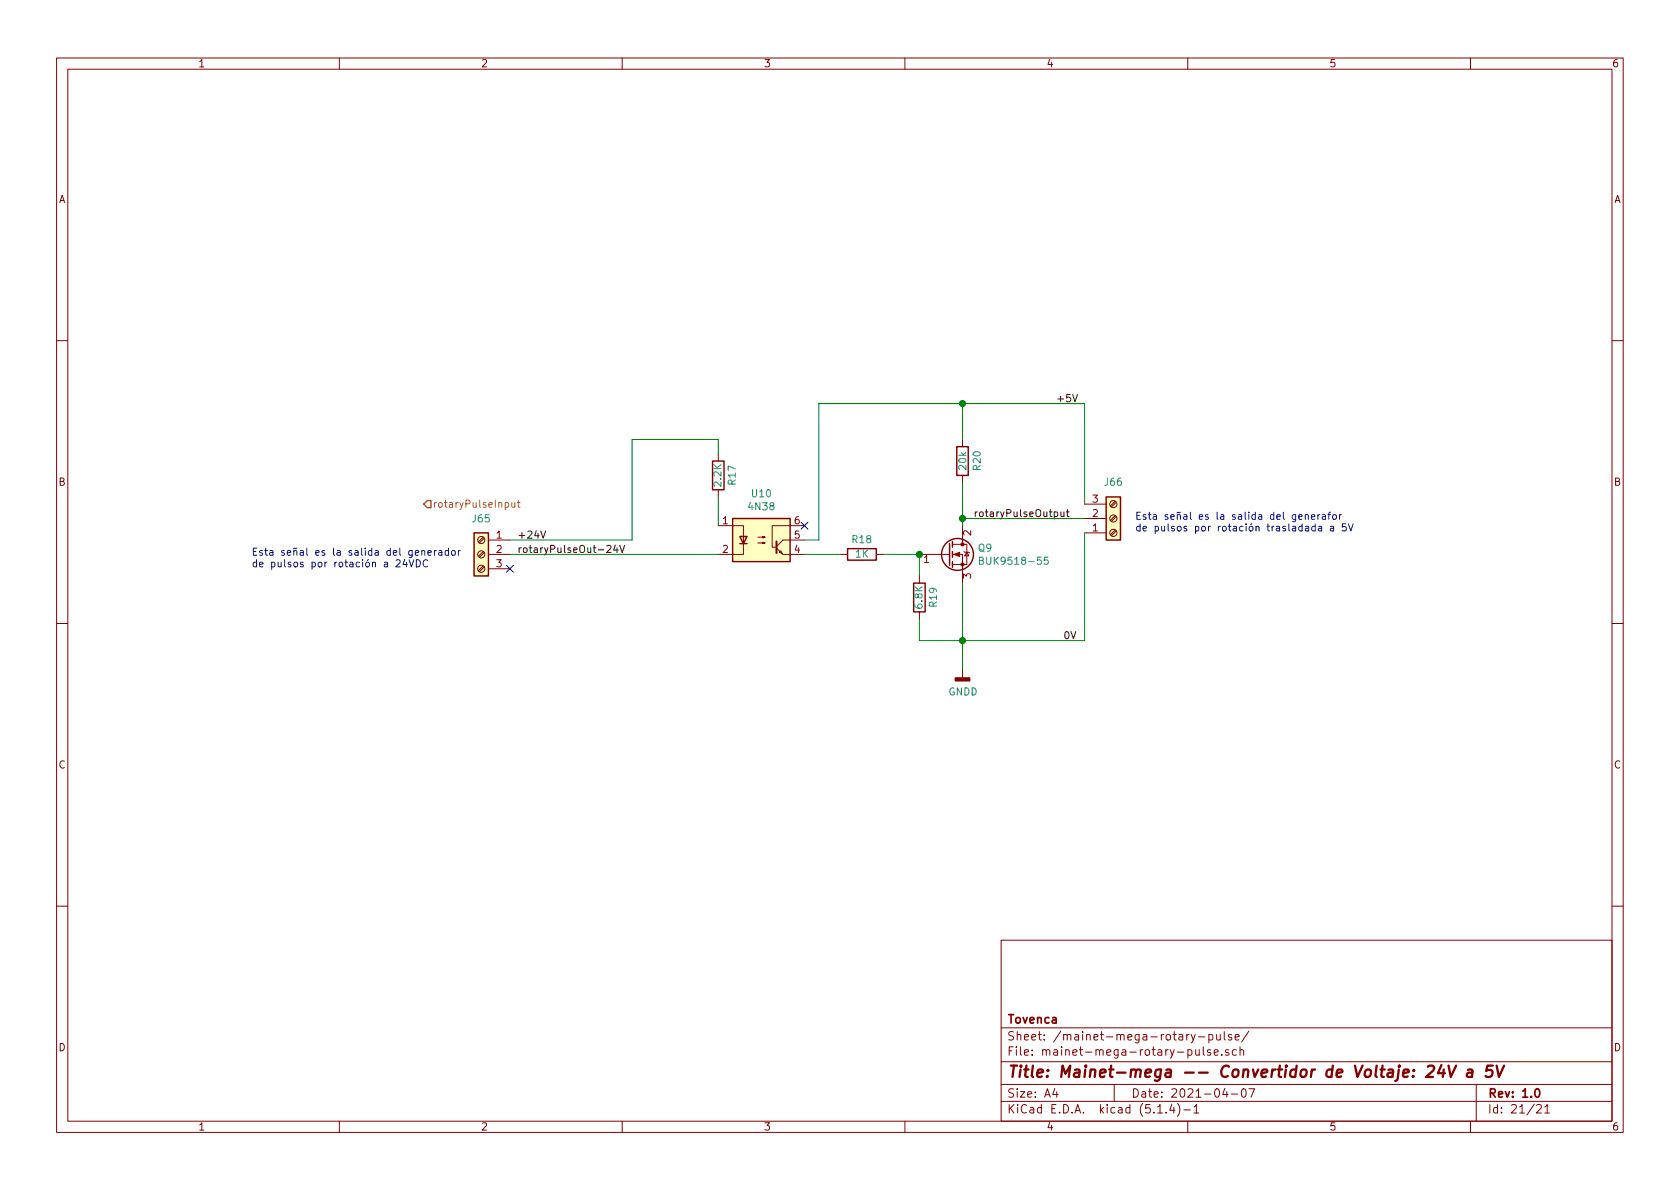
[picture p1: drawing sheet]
<svg xmlns="http://www.w3.org/2000/svg" width="297mm" height="210mm" viewBox="0 0 297 210" stroke-linecap="round" stroke-linejoin="round" font-family="sans-serif">
<g fill="none" stroke="#840000" stroke-width=".18">
<path d="M10 10.3h277v189.9h-277zM12 12.2h273v186.1h-273zM60 10.3v1.9M110 10.3v1.9M160 10.3v1.9M210 10.3v1.9M260 10.3v1.9M10 60.2h2M170.2 77.7v1.3M285 60.2h2M85.4 97.5l-.8 .9M85.4 95l-.8 .8"/>
<path d="M85.6 97.7l-.8 .8M85.6 95.2l-.8 .8M86.4 98h3.8M86.4 95.5h3.8M127 93h4.4v5h-4.4M127 80.3v1.2M127 86.6v1.3M134 96h1.3l-.4 .1v-.2l.4 .1M134 95h1.3l-.4 .1v-.2l.4 .1M137.3 96.9l1.1 1.1h3.8M138 97.4l.3 .5-.5-.2zM142.2 93h-5.7v3.8h.7"/>
<path d="M142.2 95.5h-3.8l-1.1 1.1M148.6 98h1.3M154.9 98h1.3M162.6 98h5.3M168.4 98h1.8v5.1M168.4 96.3h1.8M170.2 96.3h.7v3.5h-2.5M170.2 84.1v1.2M170.2 93v3.3M170.4 97.5l.2 .2h.7l.1 .1M170.9 97.7l.4 .6h-.7zM191.8 94.2h3.8"/>
<path d="M191.8 91.7h3.8M191.8 89.1h3.8M197.2 88.6l-.9 .9M197.2 91.2l-.9 .8M197.2 93.7l-.9 .9M197.4 88.8l-.9 .9M197.4 91.4l-.9 .8M197.4 93.9l-.9 .8M10 110.3h2M85.4 100.1l-.8 .8M85.6 100.2l-.8 .9M86.4 100.6h3.8"/>
<path d="M162.6 101.8v1.3M162.6 108.2v1.3M170.2 118.4v1.5M285 110.3h2M10 160.2h2M177 166.3h108v32h-108zM285 160.2h2M60 198.3v1.9M110 198.3v1.9M160 198.3v1.9M177 194.8h108M177 191.8h108"/>
<path d="M177 187.8h108M177 181.8h108M186.5 192.5l-.4 1h1M186.8 193v1M197 191.8v3M204.7 196.8h.8M206.2 196.7v.1M207.2 195.2l-.4 1.1h.9M207.5 195.8v1M208.2 195.1a1.71 1.71 0 0 1 0 2.3M209.3 196.3h1.2M210 198.3v1.9"/>
<path d="M210.6 182.9l.4 1M211.1 195.8l.4-.5v1.5M211.1 196.8h.9M211.3 182.9l-.5 1.4-.2 .1M211.4 185.6l.1 .9 .3 .1 .2-.1M211.9 183.4h1.1M212 185.6v1M212.8 185.1v1.3l.2 .2M213.7 183l.5-.1 .3 .3-.1 .6-.2 .1-.5-.1M213.7 182.9v1.5M214 185.7l-.3-.1-.2 .2v.2l.5 .2v.3h-.5M214.7 186.1l.7-.1-.1-.3-.4-.1-.2 .2 .1 .7h.5"/>
<path d="M215.1 182.9l.1 .9 .3 .1 .2-.1M215.7 182.9v1M216 186.5v.1M216.5 182.4v1.3l.2 .2M216.6 192.5l-.4 1h.9M216.9 193v1M217.2 185.7a.37 .37 0 0 0-.5 .1v.2l.5 .2 .1 .1-.2 .3-.4-.1M217.7 193.5h1.1M217.8 183a.37 .37 0 0 0-.6 .1v.3l.6 .1v.1l-.2 .3-.4-.1M218.4 183.4l.7-.1-.1-.3-.4-.1-.2 .2 .1 .7h.5M218.6 185.7l-.4-.1-.3 .3 .1 .6 .2 .1 .4-.1M219.3 185.7a.37 .37 0 0 1 .6 .1v.8"/>
<path d="M219.3 185.1v1.5M219.6 192.7l.4-.2a.94 .94 0 0 1 0 1.5 .82 .82 0 0 1-.4-1.3zM220.8 182.3l-1.3 2M220.8 192.5h1l-.6 1.5M260 198.3v1.9M261 191.8v6.5M271.7 195.5l.2-.2h.4l.2 .5-.9 1h.9M273.1 195.8l.5-.5v1.5M273.1 196.8h.9"/>
<circle cx="85.1" cy="98" r=".63"/>
<circle cx="85.1" cy="95.5" r=".63"/>
<circle cx="196.8" cy="91.7" r=".63"/>
<circle cx="196.8" cy="89.1" r=".63"/>
<circle cx="196.8" cy="94.2" r=".63"/>
<circle cx="85.1" cy="100.6" r=".63"/>
</g>
<path d="M271.5 192.7l.2-.2a.81 .81 0 0 1 .6 .6 .81 .81 0 0 1-.3 .8l-.1 .1a.79 .79 0 0 1-.4-1.3z" fill="none" stroke="#840000" stroke-width=".3"/>
<path d="M252.5 188.6l.3-.2h.4l.3 .2v.4l-.1 .3-1.3 1.1h1.3M254.9 188.3l-.7 1.5h1.3M255.3 189.1l-.2 1.3M256.1 188.4l.4 2 1-2M259.5 189.2h.8l-.1 1.2M260.3 189.6l-.6 .1a.4 .4 0 0 0-.4 .3 .4 .4 0 0 0 .3 .4l.7-.1M263.9 188.4h-.9l-.2 1 .3-.2 .6 .1 .2 .3-.2 .7-.3 .1h-.5l-.2-.1M264.6 188.4l.4 2 .9-2" fill="none" stroke="#840000" stroke-width=".41"/>
<g fill="none" stroke="#840000" stroke-width=".25">
<path d="M169.2 79h2v5.1h-2zM83.8 94.2h2.6v7.6h-2.6zM126 81.5h2v5.1h-2zM129.5 91.7h10.2v7.6h-10.2zM130.8 94.9h1.3l-.7 1.2zM130.8 96.1h1.3M149.9 97h5v2.1h-5zM167.9 96.1v3.8M168.4 95.8v1M168.4 97.5v1M168.4 99.3v1M195.6 87.9h2.5v7.6h-2.5z"/>
<path d="M161.5 103.1h2.1v5.1h-2.1z"/>
<circle cx="169.3" cy="98" r="2.82"/>
</g>
<g fill="#840000" stroke="#840000" stroke-width=".18">
<path d="M168.7 98l1-.3v.7z"/>
<circle cx="170.2" cy="99.8" r=".28"/>
<circle cx="170.2" cy="96.3" r=".28"/>
</g>
<path d="M173.2 99.1h.5l.2-.2-.1-.3-.6-.1v1.3h.5l.2-.1v-.3l-.3-.3M185.3 98.5h-.6l-.1 .6 .2-.1 .5 .1v.6l-.2 .1-.5-.1" fill="none" stroke="#008484" stroke-width=".18"/>
<g fill="#ffffc2" stroke="#ffffc2" stroke-width=".18">
<path d="M195.6 87.9h2.5v7.6h-2.5z"/>
<path d="M83.8 94.2h2.6v7.6h-2.6z"/>
<path d="M129.5 91.7h10.2v7.6h-10.2z"/>
</g>
<path d="M168.9 119.9h2.5v.5h-2.5z" fill="#840000" stroke="#840000" stroke-width=".25"/>
<path d="M137.3 95.8v2" fill="none" stroke="#840000" stroke-width=".36"/>
<path d="M170.2 71.4v6.3M90.2 98h36.8M127 80.3v-2.6h-15.2v17.8h-21.6M127 87.9v5.1M142.2 98h6.4M156.2 98h6.4v3.8M170.2 85.3v7.7M170.2 91.7h21.6M191.8 94.2v19.1h-29.2v-3.8M191.8 89.1v-17.7h-47v24.1h-2.6M170.2 103.1v15.3" fill="none" stroke="#008400" stroke-width=".18"/>
<path d="M89.3 88.9h.4l.2 .2-.1 .6h-.5M90.5 88.9l.1 .8h.3l.1-.1M91 88.9v.8M91.5 88.9h.4M91.6 88.4v1.1l.3 .2" fill="none" stroke="#848400" stroke-width=".18"/>
<path d="M75.6 88.5h.6v1.3h-.6l-.7-.7z" fill="none" stroke="#848400" stroke-width=".25"/>
<path d="M189.7 69.8l.4 1.2 .4-1.2M95.6 93.9l.4 1.3 .5-1.3M107.3 96.6l.5-.2 .2 .4-.8 .9h.8M108.8 96.4l-.3 .9h.8M109.1 96.9v.8M109.6 96.4l.4 1.3 .4-1.3M172.4 90.5v.9M172.8 90.5l-.4 .2M173.2 90.6l.2-.1 .4 .1v.5l-.1 .2-.3 .1-.2-.2zM188.5 90.5h.5M188.7 90.1v1.1l.3 .2" fill="none" stroke="#000" stroke-width=".18"/>
<g fill="none" stroke="#0000c2" stroke-width=".18">
<path d="M70 99.1l.5-.1 .3 .3-.8 .9h.8M71.6 98.9l-.4 .9h.8M71.9 99.4v.8M72.3 99l.4 1.2 .5-1.2M73.6 99a.64 .64 0 0 1 .7 .6 .64 .64 0 0 1-.7 .6zM74.6 97.5l.2-.1h.3v.8M74.6 97.4v.8M75.6 99.1a.6 .6 0 0 0-.8 .4 .6 .6 0 0 0 .6 .7l.2-.1M75.7 97.8l.6-.1-.1-.3h-.4l-.1 .1v.6h.5M76.8 97.4v.8M77.2 97.4l-.4 .2M77.6 97.4h.5v.8"/>
<path d="M78.1 97.7h-.4l-.2 .2 .1 .2h.5M79.3 97.4h-.4l-.2 .2 .1 .5h.5M79.3 96.9v1.3M79.9 97.5l.2-.1 .3 .1 .1 .5-.1 .1-.3 .1-.2-.1zM81.1 97.4v.8M81.4 97.4h-.2l-.1 .2M229.6 91.4l.6-.1v-.2l-.4-.1-.2 .2 .1 .6h.5M230.8 91.1l.2-.1 .3 .1v.7M230.8 91v.8M231.9 91.4l.6-.1-.1-.2-.3-.1-.2 .2v.6h.5M232.5 93.1h-.3l-.3 .2 .2 .5h.4M232.5 92.6v1.3"/>
<path d="M233 91v.8M233.1 93.1h.5l.1 .8M233.4 91l-.4 .2M233.7 93.4h-.5l-.1 .2 .1 .3 .5-.1M233.8 91.1h.5v.7M234.3 91.3l-.4 .1-.1 .1v.3h.5M234.8 91h.5M235.3 90.6l-.4 .1v1.1M235.3 93.1h.4l.1 .8M235.7 91.1l.3-.1 .3 .2-.1 .6h-.3l-.3-.2zM235.8 93.4h-.4l-.2 .2 .1 .2h.5M236.8 91v.8"/>
<path d="M237.2 91l-.4 .2M238 92.6h-.6l-.1 .6 .5-.1 .2 .3v.3l-.2 .2-.5-.1M238.4 92.6l.4 1.3 .4-1.3"/>
</g>
<g fill="#008400" stroke="#008400" stroke-width=".25">
<circle cx="170.2" cy="113.3" r=".51"/>
<circle cx="162.6" cy="98" r=".51"/>
<circle cx="170.2" cy="91.7" r=".51"/>
<circle cx="170.2" cy="71.4" r=".51"/>
</g>
<path d="M89.6 100l1.2 1.2M90.8 100l-1.2 1.2M141.6 92.3l1.2 1.3M142.8 92.3l-1.2 1.3" fill="none" stroke="#000084" stroke-width=".18"/>
<text font-size="2.8" fill="#840000" x="178" y="190.5">Title: Mainet-mega -- Convertidor de Voltaje: 24V a 5V</text>
<g font-size="2.1" fill="#840000">
<text x="178" y="184">Sheet: /mainet-mega-rotary-pulse/</text>
<text x="178" y="181">Tovenca</text>
<text x="178" y="186.7">File: mainet-mega-rotary-pulse.sch</text>
<text x="178" y="196.9">KiCad E.D.A. kicad (5.1.4)-1</text>
<text x="178" y="194.1">Size: A4</text>
<text x="200" y="194.1">Date: 2021-04-07</text>
<text x="263" y="194.1">Rev: 1.0</text>
<text x="263" y="196.9">Id: 21/21</text>
</g>
<g font-size="1.8" fill="#840000">
<text x="35" y="11.9">1</text>
<text x="85" y="11.9">2</text>
<text x="135" y="11.9">3</text>
<text x="185" y="11.9">4</text>
<text x="235" y="11.9">5</text>
<text x="285" y="11.9">6</text>
<text x="10.4" y="35.9">A</text>
<text x="285.4" y="35.9">A</text>
<text x="10.4" y="85.9">B</text>
<text x="193.2" y="88.9">3</text>
<text x="285.4" y="85.9">B</text>
<text x="87.8" y="95.2">1</text>
<text x="127.8" y="92.7">1</text>
<text x="140.5" y="95.2">5</text>
<text x="140.5" y="92.7">6</text>
<text x="171.7" y="94.7" transform="rotate(-90 171.7 94.7)">2</text>
<text x="193.2" y="94">1</text>
<text x="193.2" y="91.4">2</text>
<text x="87.8" y="97.8">2</text>
<text x="87.8" y="100.3">3</text>
<text x="127.8" y="97.8">2</text>
<text x="140.5" y="97.8">4</text>
<text x="163.3" y="99.6">1</text>
<text x="171.7" y="102.3" transform="rotate(-90 171.7 102.3)">3</text>
<text x="10.4" y="135.9">C</text>
<text x="285.4" y="135.9">C</text>
<text x="10.4" y="185.9">D</text>
<text x="285.4" y="185.9">D</text>
<text x="35" y="199.9">1</text>
<text x="85" y="199.9">2</text>
<text x="135" y="199.9">3</text>
<text x="185" y="199.9">4</text>
<text x="235" y="199.9">5</text>
<text x="285" y="199.9">6</text>
</g>
<g font-size="1.8">
<text x="186.7" y="71.1">+5V</text>
<text x="91.4" y="95.2">+24V</text>
<text x="173.7" y="91.4">rotaryPulseOutput</text>
<text x="91.4" y="97.8">rotaryPulseOut-24V</text>
<text x="188" y="113">0V</text>
</g>
<g font-size="1.8" fill="#008484">
<text x="170.9" y="83" transform="rotate(-90 170.9 83)">20k</text>
<text x="173.4" y="83.1" transform="rotate(-90 173.4 83.1)">R20</text>
<text x="127.6" y="85.9" transform="rotate(-90 127.6 85.9)">2.2K</text>
<text x="130.1" y="85.7" transform="rotate(-90 130.1 85.7)">R17</text>
<text x="133" y="87.9">U10</text>
<text x="195.4" y="85.9">J66</text>
<text x="83.6" y="92.4">J65</text>
<text x="132.5" y="90.2">4N38</text>
<text x="150.7" y="96.1">R18</text>
<text x="151.3" y="98.6">1K</text>
<text x="173" y="97.6">Q9</text>
<text x="174.1" y="99.9">BUK9518-55</text>
<text x="163.1" y="107.5" transform="rotate(-90 163.1 107.5)">6.8K</text>
<text x="165.7" y="107.3" transform="rotate(-90 165.7 107.3)">R19</text>
<text x="167.7" y="123">GNDD</text>
</g>
<text font-size="1.8" fill="#848400" x="76.5" y="89.8">rotaryPulseInput</text>
<g font-size="1.8" fill="#0000c2">
<text x="200.7" y="91.9">Esta señal es la salida del generafor</text>
<text x="200.7" y="94">de pulsos por rotación trasladada a 5V</text>
<text x="44.4" y="98.3">Esta señal es la salida del generador</text>
<text x="44.4" y="100.3">de pulsos por rotación a 24VDC</text>
</g>
</svg>
